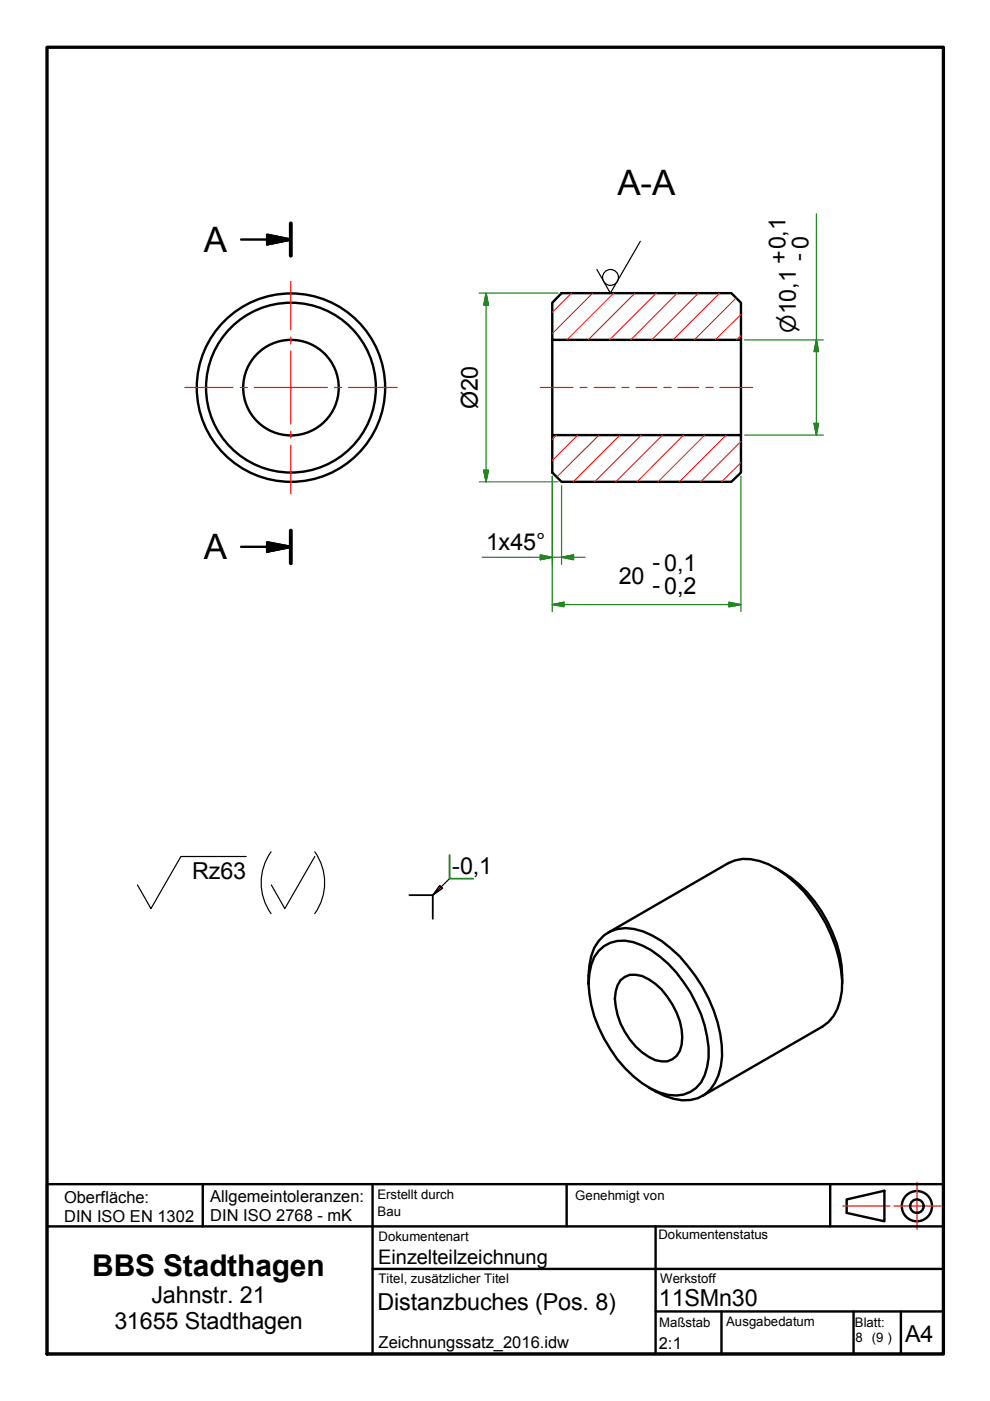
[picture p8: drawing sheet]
<svg xmlns="http://www.w3.org/2000/svg" width="210mm" height="297mm" viewBox="0 0 210 297" stroke-linecap="round" stroke-linejoin="round" font-family="sans-serif">
<!-- layer: Sichtbar schmal (ISO) -->
<g fill="none" stroke="#000" stroke-width=".51">
<path d="M117.1 72.1v20.2M119.1 62.2h36l2 2v7.9h-40v-7.9zM157.1 72.1v20.2M51.6 82.2a10.1 10.1 0 0 1 14.8-9 10.1 10.1 0 0 1 1.1 17.3 10.1 10.1 0 0 1-15.9-7v-1.3M117.1 92.3h40v7.9l-2 2h-36l-2-2zM129 197.7l25.4-14.7a8.3 8.3 0 0 1 6.6-.5 24.1 24.1 0 0 1 12.7 10.9 28.9 28.9 0 0 1 4.8 16.7 9.7 9.7 0 0 1-4.1 7.6l-25.4 14.6M164.4 184a27.7 27.7 0 0 1 14.2 24.5M124.8 208.5a17.9 17.9 0 0 1 1.2-7.5 7.3 7.3 0 0 1 8.4-4 18.9 18.9 0 0 1 9.7 5.7 31.6 31.6 0 0 1 9 21.3 10.8 10.8 0 0 1-3.7 8.1 8.6 8.6 0 0 1-8.5 .2l-3.4-1.7M126.9 201.6a7.5 7.5 0 0 1 9.2-1.1 24.3 24.3 0 0 1 10.3 9.9 25.8 25.8 0 0 1 3.8 13.9 9.5 9.5 0 0 1-2.6 6.4 7.2 7.2 0 0 1-7.8 .9 23.6 23.6 0 0 1-11.7-11.4 25.3 25.3 0 0 1-3.3-11.7 10.7 10.7 0 0 1 2.1-6.9zM131.6 207.8a4 4 0 0 1 4.5-.9 14 14 0 0 1 7.3 7.8 11.2 11.2 0 0 1 .7 8.1 3.9 3.9 0 0 1-5.2 2 15.2 15.2 0 0 1-8.5-13l.2-1.6 .3-1.3zM179.5 254.3l8-1.8v6.4l-8-1.7z"/>
<circle cx="61.7" cy="82.2" r="20"/>
<circle cx="61.7" cy="82.2" r="18"/>
<circle cx="194.4" cy="255.7" r="3.2"/>
<circle cx="194.4" cy="255.7" r="1.43"/>
</g>
<!-- layer: Mittellinie (ISO) -->
<path d="M93.2 187.8l.7 .5-2.1 1.5z" fill="#f00" stroke="#f00" stroke-width=".21"/>
<!-- layer: Symbol (ISO) -->
<path d="M61.7 47.4v6.8M61.7 112.5v6.9" fill="none" stroke="#000" stroke-width=".83"/>
<path d="M51.1 50.8h10.6M56.6 49.8l5.1 1-5.1 1zM51.1 115.9h10.6M56.6 115l5.1 .9-5.1 1.1z" fill="none" stroke="#000" stroke-width=".51"/>
<path d="M56.6 51.8l5.1-1zM56.6 49.8l5.1 1-5.1 1zM56.6 117l5.1-1.1zM56.6 115l5.1 .9-5.1 1.1z" fill="#000" stroke="#000" stroke-width=".51"/>
<!-- layer: Schnittlinie (ISO) -->
<path d="M10 10h190v277.1h-190z" fill="none" stroke="#000" stroke-width=".7"/>
<!-- layer: Schraffur (ISO) -->
<path d="M114.6 82.2h6.9M123 82.2h1.5M126 82.2h4.4M131.9 82.2h1.4M134.9 82.2h4.4M140.8 82.2h1.5M143.8 82.2h4.3M149.7 82.2h1.5M152.7 82.2h6.9M178.7 255.7h10M189.5 255.7h10M194.4 250.7v10" fill="none" stroke="#f00" stroke-width=".25"/>
<!-- layer: Sichtbar (ISO) -->
<path d="M10 251.1h190v36h-190zM43 251.1v8.9M79 251.1v36M120.1 251.1v8.9M176 251.1v8.9M10 260h190M79 269h121M139 278.1h61M139 260v27.1M153 278.1v9M181 278.1v9M191 278.1v9" fill="none" stroke="#000" stroke-width=".51"/>
<!-- layer: Mittellinie (ISO) -->
<g fill="none" stroke="#f00" stroke-width=".21">
<path d="M121.2 62.2l-4.1 4M125.7 62.2l-8.6 8.5M130.1 62.2l-9.9 9.9M134.6 62.2l-9.9 9.9M139.1 62.2l-9.9 9.9M143.6 62.2l-9.9 9.9M148.1 62.2l-9.9 9.9M152.6 62.2l-9.9 9.9M156.1 63.2l-8.9 8.9M157.1 71.2l-1 .9M157.1 66.7l-5.5 5.4M118 92.3l-.9 .9"/>
<path d="M122.5 92.3l-5.4 5.3M127 92.3l-9 8.8M131.4 92.3l-9.9 9.9M136 92.3l-10 9.9M140.5 92.3l-9.9 9.9M144.9 92.3l-9.8 9.9M149.4 92.3l-9.9 9.9M153.9 92.3l-9.9 9.9M157.1 98.1l-4.1 4.1M157.1 93.6l-8.6 8.6"/>
</g>
<!-- layer: Mittelpunktmarkierung (ISO) -->
<path d="M61.7 59.7v10.2M61.7 71.4v1.5M61.7 74.4v15.5M39.2 82.2h10.2M50.9 82.2h1.6M53.9 82.2h15.5M61.7 91.4v1.5M61.7 94.4v10.3M70.9 82.2h1.6M73.9 82.2h10.3" fill="none" stroke="#f00" stroke-width=".25"/>
<g fill="none" stroke="#1b871b" stroke-width=".25">
<path d="M173.1 45.3v47M101.6 62.2h16.7M103.1 62.2l.5 2.5h-1zM103.1 62.2v40M157.9 72.1h16.7M173.1 72.1l.4 2.4h-.9zM102.6 99.7h1l-.5 2.5zM157.9 92.3h16.7M172.6 89.8h.9l-.4 2.5zM101.6 102.2h16.7M102.2 118.2h21.9M114.6 117.7l2.5 .5-2.5 .5z"/>
<path d="M117.1 101v28.7M119.1 118.2l2.5-.5v1zM119.1 103v16.7M157.1 101v28.7M117.1 128.2l2.5-.5v.9zM117.1 128.2h40M154.6 127.7l2.5 .5-2.5 .4z"/>
</g>
<g fill="#1b871b" stroke="#1b871b" stroke-width=".25">
<path d="M172.6 89.8l.5 2.5z"/>
<path d="M172.6 89.8h.9l-.4 2.5z"/>
<path d="M173.1 72.1l.4 2.4z"/>
<path d="M173.1 72.1l.4 2.4h-.9z"/>
<path d="M103.1 62.2l.5 2.5z"/>
<path d="M103.1 62.2l.5 2.5h-1z"/>
<path d="M102.6 99.7l.5 2.5z"/>
<path d="M102.6 99.7h1l-.5 2.5z"/>
<path d="M117.1 128.2l2.5-.5z"/>
<path d="M117.1 128.2l2.5-.5v.9z"/>
<path d="M154.6 128.6l2.5-.4z"/>
<path d="M154.6 127.7l2.5 .5-2.5 .4z"/>
<path d="M114.6 118.7l2.5-.5z"/>
<path d="M114.6 117.7l2.5 .5-2.5 .5z"/>
<path d="M119.1 118.2l2.5-.5z"/>
<path d="M119.1 118.2l2.5-.5v1z"/>
</g>
<!-- layer: Rahmen (ISO) -->
<g fill="none" stroke="#000" stroke-width=".25">
<path d="M135.8 51.2l-6.4 11-2.8-5.1M52.2 181.6h-13.8l-6.4 11-2.9-5M57.5 180.6a11.3 11.3 0 0 0 0 13.1M66.7 180.6a11.3 11.3 0 0 1 0 13.1M66.7 181.6l-6.3 11-2.9-5"/>
<circle cx="129.4" cy="58.8" r="1.68"/>
</g>
<!-- layer: Skizziergeometrie (ISO) -->
<path d="M86.8 189.8h5v5" fill="none" stroke="#000" stroke-width=".38"/>
<path d="M93.2 187.8l.7 .5-2.1 1.5zM95.3 186.3l-3.5 3.5" fill="none" stroke="#000" stroke-width=".25"/>
<path d="M95.3 181.3v5h5" fill="none" stroke="#1b871b" stroke-width=".38"/>
<g font-size="7.4">
<text x="130.9" y="41.3">A-A</text>
<text x="43.2" y="53.4">A</text>
<text x="43.2" y="118.6">A</text>
</g>
<text font-size="6.3" x="19.6" y="270.4">BBS Stadthagen</text>
<g font-size="5">
<text x="166.9" y="56" transform="rotate(-90 166.9 56)">+0,1</text>
<text x="170.9" y="55.4" transform="rotate(-90 170.9 55.4)">- 0</text>
<text x="101.3" y="86.8" transform="rotate(-90 101.3 86.8)">Ø20</text>
<text x="103.1" y="116.5">1x45°</text>
<text x="131.2" y="123.8">20</text>
<text x="138.4" y="125.7">-0,2</text>
<text x="138.4" y="120.9">-0,1</text>
<text x="95.9" y="185.3">-0,1</text>
<text x="40.8" y="186.3">Rz63</text>
<text x="24.3" y="281.8">31655 Stadthagen</text>
<text x="32.1" y="276.3">Jahnstr. 21</text>
<text x="80" y="277.8">Distanzbuches (Pos. 8)</text>
<text x="139.7" y="276.8">11SMn30</text>
<text x="191.9" y="284.5">A4</text>
</g>
<text font-size="4.6" x="168.7" y="70.6" transform="rotate(-90 168.7 70.6)">⌀10,1</text>
<text font-size="4.3" x="80.2" y="268">Einzelteilzeichnung</text>
<g font-size="3.5">
<text x="13.6" y="255.1">Oberfläche:</text>
<text x="44.6" y="254.9">Allgemeintoleranzen:</text>
<text x="13.6" y="259.1">DIN ISO EN 1302</text>
<text x="44.6" y="258.8">DIN ISO 2768 - mK</text>
<text x="80.3" y="285.7">Zeichnungssatz_2016.idw</text>
<text x="139.7" y="286.1">2:1</text>
</g>
<g font-size="2.8">
<text x="80" y="254.1">Erstellt durch</text>
<text x="80.1" y="257.7">Bau</text>
<text x="122" y="254.4">Genehmigt von</text>
<text x="80.3" y="263.1">Dokumentenart</text>
<text x="139.6" y="262.7">Dokumentenstatus</text>
<text x="80.3" y="272.1">Titel, zusätzlicher Titel</text>
<text x="140" y="272.1">Werkstoff</text>
<text x="139.8" y="281.4">Maßstab</text>
<text x="154" y="281.2">Ausgabedatum</text>
<text x="181.2" y="281.4">Blatt:</text>
<text x="181.4" y="284.6">8 (9 )</text>
</g>
</svg>
